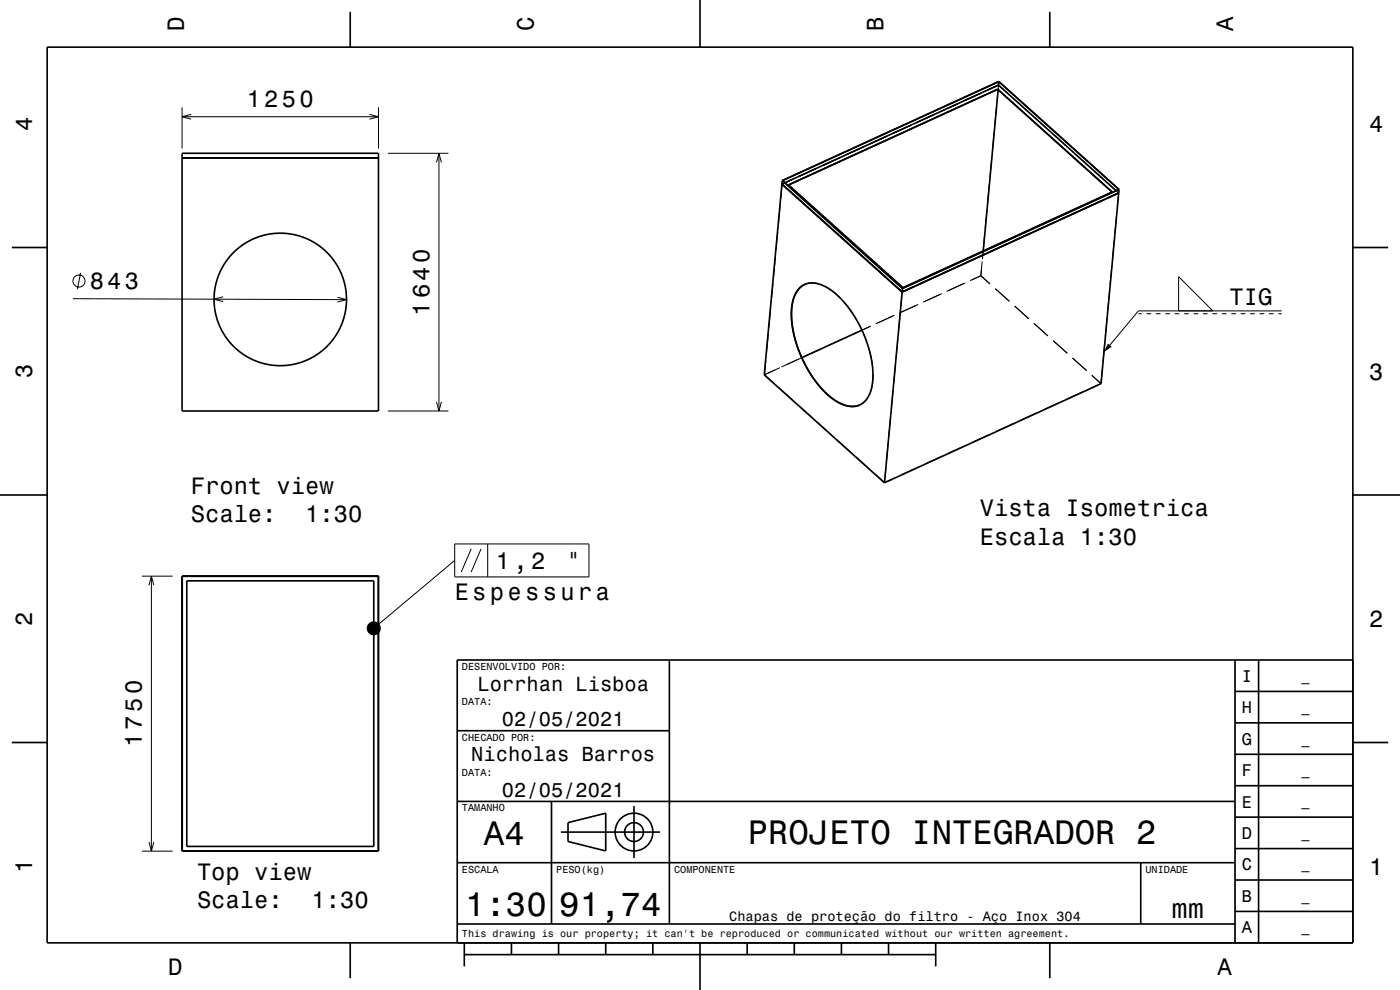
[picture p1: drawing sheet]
<svg xmlns="http://www.w3.org/2000/svg" width="297mm" height="210mm" viewBox="0 0 297 210" stroke-linecap="round" stroke-linejoin="round" font-family="sans-serif">
<g fill="none" stroke="#000" stroke-width=".21">
<path d="M208.2 19.7l-3.7 1.7M211.8 18.7v.3M211.8 18l-.3 3.1M211.8 18v.1M211.8 18l2 1.8M211.8 18.1l-2.3 1M211.8 18.1v.3M211.8 17.8v.2M211.9 17.3v.2M38.6 22.8v8.7M38.6 24.8h41.7M40.6 24.2l-2 .6 2 .5"/>
<path d="M78.4 24.2l1.9 .6-1.9 .5M80.3 22.8v8.7M82.3 32.5h12.8M92.6 34.4l.5-1.9 .5 1.9M93.1 32.5v54.7M165.9 39.1l2.3-1.1-2.3 1.1M165.9 39.1l-.2 3M165.9 39l2 1.8-2-1.7M166 38.8l-.1 .2M166 38.3v.3M166.1 39h-.2M166.5 38.8l-.2 .1"/>
<path d="M167.3 39.3l3.4 3M167.3 39.2v.1M167.3 39.2h.1M173.2 35.7l-3.7 1.7M173.2 35.7l-3.6 1.7M178.2 33.4l-3.6 1.7 3.6-1.6M183.2 31.2l-3.7 1.6M183.2 31.2l-3.6 1.6M188.2 28.9l-3.7 1.6M188.2 28.9l-3.6 1.6M193.2 26.6l-3.7 1.6M198.2 24.3l-3.7 1.7"/>
<path d="M203.2 22l-3.7 1.7M209.9 39l-.4 4M210.4 33.5l-.4 4M210.9 28.1l-.4 3.9M211.4 22.6l-.4 4M214.9 20.8l3 2.7M219 24.5l3 2.6M223.1 28.2l3 2.6M227.2 31.8l3 2.7M231.3 35.5l2.9 2.7M235.4 39.2l1.9 1.7M17.1 57.9l-.7 3.5"/>
<path d="M164.5 54.6l-.4 3.9M165 49.1l-.4 4M165.5 43.6l-.4 4M171.8 43.3l3 2.7M172 44.5l-3-2.7 3 2.7M173.1 45.5l3 2.7M173.1 45.5l3 2.6M175.9 47l3 2.6M177.2 49.1l2.9 2.7-2.9-2.6M180 50.6l3 2.7M184.1 54.3l2.9 2.7M184.2 55.5l-2.9-2.7 2.9 2.7"/>
<path d="M188.2 58l3.4 3M188.3 59.1l-2.9-2.6 2.9 2.7M195.6 59.2l-4 1.8M198.6 58.6l-3.6 1.7 3.7-1.7M200.6 56.9l-3.7 1.7M203.6 56.3l-3.6 1.6M203.7 56.3l-3.7 1.7M205.6 54.6l-3.7 1.7M208.1 58.5l-2.3 1M208.4 55.4l-.3 3.1 1.9 1.8M208.7 54l-3.7 1.7M208.9 50l-.5 5"/>
<path d="M209.4 44.5l-.4 4M210.6 52.4l-3.7 1.6M213.7 51.7l-3.7 1.7M215 51.1l3.7-1.7-3.7 1.7M215.6 50.1l-3.7 1.6M220 48.8l3.7-1.6-3.7 1.6M220.6 47.8l-3.7 1.6M225.6 45.5l-3.7 1.7M228.7 44.8l-3.7 1.7 3.7-1.6M230.6 43.2l-3.7 1.7M233.7 42.6l-3.7 1.6 3.7-1.6M235.9 56.4l-.4 4"/>
<path d="M235.9 40.7h.1M235.9 40.7l-4 1.9M236.4 50.9l-.4 4M236.8 40.4l.1 .2M236.9 45.4l-.4 4M237.1 40.7l.2 .2M237.3 40.9l-2.3 1M237.3 40.7v.2M237.3 40.9l-2.3 1.1M237.3 40.9l-.3 3M237.3 40.2v.2M250 58.7l7.3 7.2h-7.3z"/>
<path d="M15.5 63.4l58 .2M47.3 63l-1.9 .5 1.9 .5M71.6 63l1.9 .6-1.9 .5M162.5 76.5l-.3 3 1.9 1.7M163 71l-.4 4M163.5 65.5l-.4 4M164 60l-.4 4M165.5 78l-3.4 1.5M170.1 75.9l-4.3 1.9M170.7 60.3h.1M173.7 60.2l-1.6-.2-1.4 .3M174.4 73.9l-3.6 1.7"/>
<path d="M175.1 60.8l1.6 1 1.5 1.4M179.3 64.3l2.3 3.2M179.4 71.6l-3.6 1.7M182.3 68.9l1.6 3.6M184.4 73.9l.7 4M184.4 69.3l-3.6 1.7M184.8 69.2l-2 .8M185.2 79.4l-.1 2.2-.5 1.7M189.5 60.2l1.9 1.7M189.5 60.1l1.9 1.8v-.3M189.8 66.9l-4 1.8M190 77.4l-.4 4"/>
<path d="M190.5 71.9l-.4 4M191 66.4l-.4 4M191.4 61.9l-.3 3.1M191.5 61.2l-.1 .2M191.6 61h.1M193.6 60.9l-2.2 1M194.8 64.6l-4 1.8M199.8 62.3l-4 1.8M204.8 60l-4 1.8M211.2 61.2l2.9 2.7M215.2 64.9l3 2.7M219.3 68.6l3 2.7"/>
<path d="M223.4 72.2l3 2.8M227.5 75.9l3 2.7M233.8 78.3l-.2 3M234.3 72.8l-.3 4M234.9 67.3l-.4 4M235.4 61.9l-.4 4M241.5 66.6h.7M243.2 66.6h1M245.2 66.6h1M247.2 66.6h1M249.2 66.6h1M251.2 66.6h1"/>
<path d="M253.2 66.6h1M255.2 66.6h1M257.2 66.6h1M259.2 66.6h1M261.2 66.6h1M263.2 66.6h1M265.2 66.6h1M267.2 66.6h1M269.2 66.6h1M271.2 66.6h.7M271.9 65.9h-30.4l-6.1 7.3M82.3 87.2h12.8"/>
<path d="M92.6 85.2l.5 2 .5-2M165.2 82.2l3 2.7M169.3 85.9l3 2.7M173.4 89.6l3 2.7M177.5 93.3l3 2.6M181.6 96.9l3 2.7M182.4 85.9h.1M183.9 84.6l-.6 .7-.9 .6M187.9 99.3l-.3 3M188.4 93.8l-.3 4M188.9 88.4l-.3 3.9M189.4 82.9l-.3 4"/>
<path d="M194.9 99l-3.6 1.7M199.9 96.7l-3.6 1.7M204.9 94.4l-3.6 1.7M209.9 92.2l-3.6 1.6M214.9 89.9l-3.6 1.6M219.9 87.6l-3.6 1.6M224.9 85.3l-3.6 1.7M229.9 83l-3.6 1.7M233.6 81.3l-2-1.7 2 1.8M233.6 81.3l-2.3 1.1M96.5 115.4h28.4v7h-28.4zM96.5 118.9l-17.2 14.4"/>
<path d="M100 116.4l-2.1 4.9M102.1 116.4l-2.1 4.9M103.5 115.4v7M185.7 100.6l1.9 1.7M189.9 101.3l-2.3 1M30.1 122.2h6.5M31.6 124.1l.5-1.9 .5 1.9M32.1 122.2v58.3M31.6 178.6l.5 1.9 .5-1.9M30.1 180.5h6.5"/>
<circle cx="16.8" cy="59.6" r="1.28"/>
</g>
<g fill="none" stroke="#000" stroke-width=".35">
<path d="M10 10h277v190h-277zM74.3 2.5v7.5M148.5 0v10M211.6 19l-44.3 20.2M211.6 18.9v.1M211.8 19l-3.2 34.2M211.8 18l-45.3 20.8M211.8 18l25 22.4M211.9 17.3l-.1 .7M222.7 2.5v7.5M38.6 32.5h41.7v54.7h-41.7zM38.6 33.5h41.7"/>
<path d="M165.9 39.1l-3.8 40.4 25.5 22.9M165.9 39.1l25.5 22.9 45.9-21.1M165.9 38.3l46-21 25.5 22.9M165.9 38.3v.8M165.9 38.3l25.6 22.9M166 38.3l45.9-21 25.4 22.9-45.8 21zM167.3 39.2l44.3-20.3 24.3 21.8-44.3 20.3zM2.5 52.5h7.5M237.3 40.9l-3.7 40.5-46 21M237.4 40.2l-.1 .7M237.4 40.2l-45.9 21M287 52.5h7.5"/>
<path d="M169.7 61.1l1.1-.8 1.4-.3 1.7 .3 1.8 .9 1.9 1.4 1.6 1.7 1.6 2 1.5 2.6 1.2 2.7 .9 2.5 .6 2.8 .2 2.6-.2 2.1-.5 1.9-.8 1.4-1.2 .9-1.3 .4-1.5-.1-1.6-.6-1.6-1-1.6-1.4-1.5-1.7-1.5-2.1-1.2-2.2-1.3-2.7-.7-2.1-.5-2.6-.3-2.1v-2.2l.4-1.8 .5-1.4zM170.7 60.3l-1.2 1-.8 1.3-.6 1.7-.2 1.9 .1 2.3 .4 2.4 .7 2.3 1.1 2.8 1.2 2.5 1.5 2.2 1.4 1.8 1.9 1.7 1.6 1.1 1.7 .7 1.5 .2 1.4-.3M182.8 70l-12.7 5.9M191.5 61.2l-3.9 41.2M0 105h10M287 105h10M38.6 122.2h41.7v58.3h-41.7zM38.7 122.3h41.6v58.2h-41.6zM39.6 123.2h39.7v56.3h-39.7zM142 140v56M262 140v60M267 140v60"/>
<path d="M287 140h-190v60M2.5 157.5h7.5M97 155h45M262 153.3h25M262 146.7h25M287 157.5h7.5M97 170h165M117 170v26M119 176.5h21M120.5 174.5l8-2v8l-8-2zM134.5 171v11M262 173.3h25"/>
<path d="M262 166.7h25M262 160h25M97 196h165M97 183h165M242 183v13M262 193.3h25M262 186.7h25M262 180h25M74.3 200v7.5M98.5 202.5h100M98.5 200v5M108.5 200v2.5"/>
<path d="M118.5 200v2.5M128.5 200v2.5M138.5 200v2.5M148.5 200v10M158.5 200v2.5M168.5 200v2.5M178.5 200v2.5M188.5 200v2.5M198.5 200v5M222.7 200v7.5"/>
<circle cx="59.5" cy="63.5" r="14"/>
<circle cx="134.5" cy="176.5" r="2"/>
<circle cx="134.5" cy="176.5" r="4"/>
</g>
<g fill="#000">
<path d="M235 72.9l.8 .6-1.6 1.2z" fill-rule="evenodd"/>
<circle cx="79.3" cy="133.3" r="1.5"/>
</g>
<g font-size="7.2">
<text x="102.7" y="179.3">A4</text>
<text x="158.6" y="179.1">PROJETO INTEGRADOR 2</text>
<text x="98.7" y="194.3">1:30</text>
<text x="118.7" y="194.3">91,74</text>
</g>
<text font-size="5.8" x="248.5" y="194.6">mm</text>
<g font-size="5">
<text x="39" y="6.5" transform="rotate(-90 39 6.5)">D</text>
<text x="113.2" y="6.5" transform="rotate(-90 113.2 6.5)">C</text>
<text x="187.4" y="6.5" transform="rotate(-90 187.4 6.5)">B</text>
<text x="261.6" y="6.5" transform="rotate(-90 261.6 6.5)">A</text>
<text x="52.3" y="22.8">1250</text>
<text x="6.8" y="27.8" transform="rotate(-90 6.8 27.8)">4</text>
<text x="290.5" y="28.1">4</text>
<text x="19" y="61.4">843</text>
<text x="260.9" y="64.8">TIG</text>
<text x="91.1" y="67" transform="rotate(-90 91.1 67)">1640</text>
<text x="6.8" y="80.3" transform="rotate(-90 6.8 80.3)">3</text>
<text x="290.5" y="80.6">3</text>
<text x="40.5" y="104.7">Front view</text>
<text x="40.5" y="110.8">Scale:</text>
<text x="64.7" y="110.8">1:30</text>
<text x="207.8" y="109.5">Vista Isometrica</text>
<text x="207.8" y="115.5">Escala 1:30</text>
<text x="105.2" y="120.6">1,2</text>
<text x="120.2" y="120.6">&quot;</text>
<text x="96.5" y="127.2">Espessura</text>
<text x="6.8" y="132.8" transform="rotate(-90 6.8 132.8)">2</text>
<text x="290.5" y="133.1">2</text>
<text x="30.1" y="158.5" transform="rotate(-90 30.1 158.5)">1750</text>
<text x="6.8" y="185.3" transform="rotate(-90 6.8 185.3)">1</text>
<text x="290.5" y="185.6">1</text>
<text x="41.8" y="186.6">Top view</text>
<text x="41.8" y="192.6">Scale:</text>
<text x="66.1" y="192.6">1:30</text>
<text x="35.7" y="206.8">D</text>
<text x="258.3" y="206.8">A</text>
</g>
<g font-size="4.3">
<text x="101.3" y="146.5">Lorrhan Lisboa</text>
<text x="106.5" y="154">02/05/2021</text>
<text x="100" y="161.5">Nicholas Barros</text>
<text x="106.5" y="169">02/05/2021</text>
</g>
<g font-size="3.6">
<text x="263.4" y="144.6">I</text>
<text x="263.4" y="151.3">H</text>
<text x="263.4" y="158">G</text>
<text x="263.4" y="164.6">F</text>
<text x="263.4" y="171.3">E</text>
<text x="263.4" y="178">D</text>
<text x="263.4" y="184.6">C</text>
<text x="263.4" y="191.3">B</text>
<text x="263.4" y="198">A</text>
</g>
<g font-size="2.9">
<text x="276.1" y="144.4">_</text>
<text x="276.1" y="151">_</text>
<text x="276.1" y="157.7">_</text>
<text x="276.1" y="164.4">_</text>
<text x="276.1" y="171">_</text>
<text x="276.1" y="177.7">_</text>
<text x="276.1" y="184.4">_</text>
<text x="276.1" y="191.1">_</text>
<text x="154.7" y="195.3">Chapas de proteção do filtro - Aço Inox 304</text>
<text x="276.1" y="197.7">_</text>
</g>
<g font-size="2.2">
<text x="98" y="142.1">DESENVOLVIDO POR:</text>
<text x="98" y="149.6">DATA:</text>
<text x="98" y="157.1">CHECADO POR:</text>
<text x="98" y="164.6">DATA:</text>
<text x="98" y="172.1">TAMANHO</text>
<text x="98" y="185.1">ESCALA</text>
<text x="118" y="185.1">PESO(kg)</text>
<text x="143" y="185.1">COMPONENTE</text>
<text x="243" y="185.1">UNIDADE</text>
<text x="98" y="198.8">This drawing is our property; it can't be reproduced or communicated without our written agreement.</text>
</g>
</svg>
